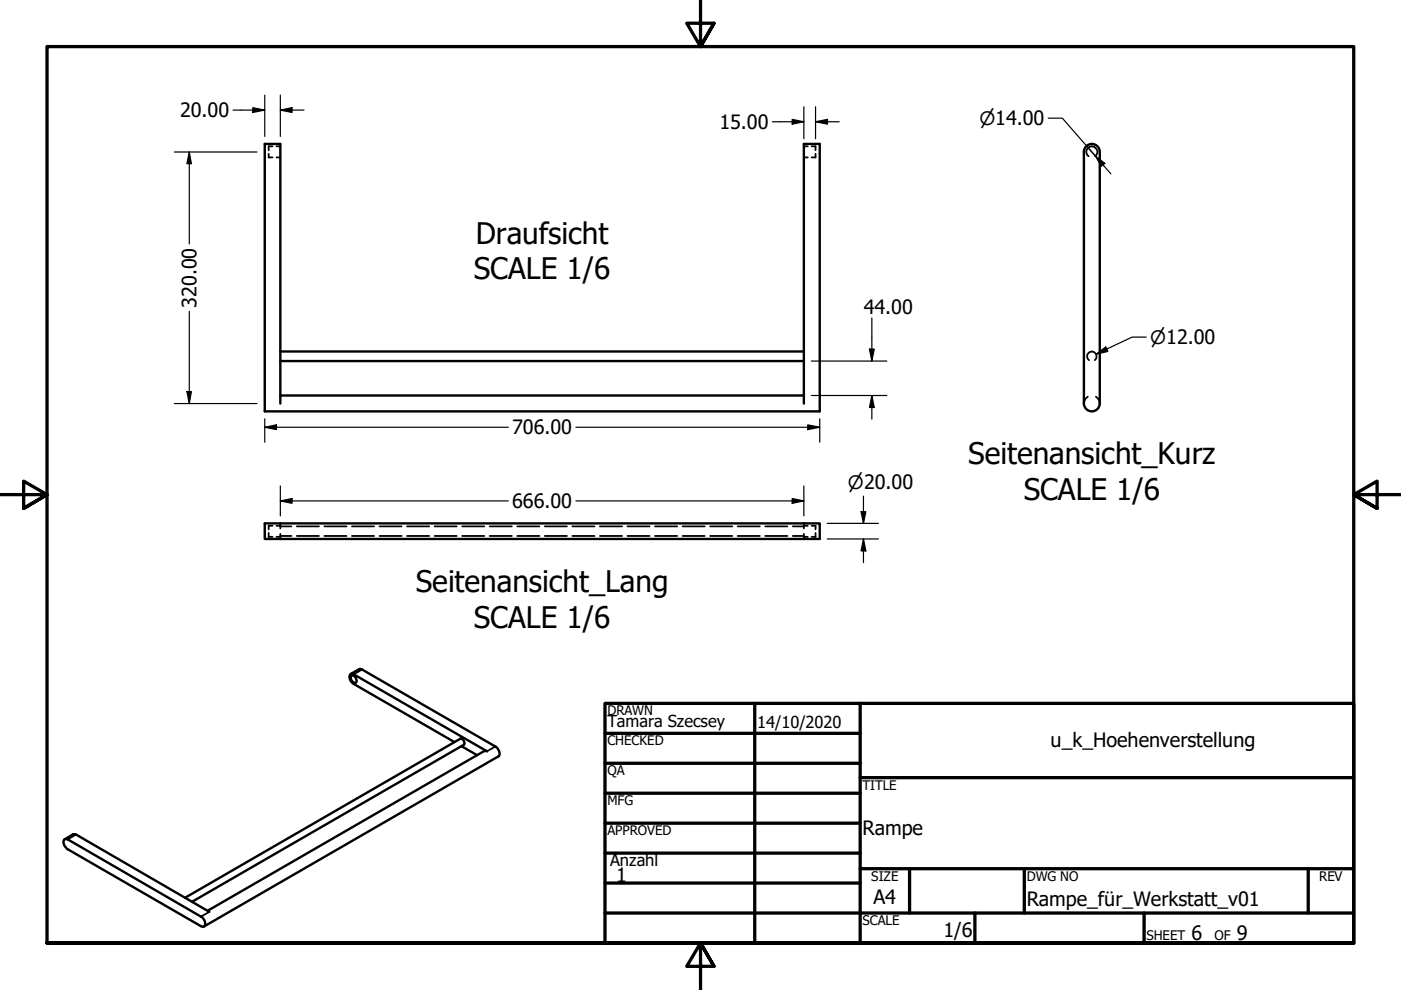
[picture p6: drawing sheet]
<svg xmlns="http://www.w3.org/2000/svg" width="297mm" height="210mm" viewBox="0 0 297 210" stroke-linecap="round" stroke-linejoin="round" font-family="sans-serif">
<!-- layer: Hidden (ANSI) -->
<g fill="none" stroke="#000" stroke-width=".38">
<path d="M57 32.6v.8h.8M57.8 31h-.8v.8M58.6 33.4h.8M58.6 31h.8M170.4 33.4h.9M170.4 31h.9M172.1 31h.8v.8M172.9 32.6v.8h-.8M230.8 33.1a1.15 1.15 0 0 1-.2-1.7 1.15 1.15 0 0 1 1.8 0 1.15 1.15 0 0 1-.2 1.7M230.9 76.4a1.02 1.02 0 0 1-.2-1.5 1.02 1.02 0 0 1 1.5 0 1.02 1.02 0 0 1-.1 1.5M230.6 84.1l-.7 .8-.1 .7M232.3 84.1l.7 .8 .2 .7"/>
<path d="M57 113v.8h.8M57.8 111.5h-.8v.7M58.6 113.8h.8M58.6 111.5h.8M59.4 111v1M59.4 113.2v1.1M59.4 113.6h2.4M59.4 111.6h2.4M62.9 113.6h4.7M62.9 111.6h4.7M68.8 113.6h4.7M68.8 111.6h4.7"/>
<path d="M74.6 113.6h4.7M74.6 111.6h4.7M80.5 113.6h4.7M80.5 111.6h4.7M86.3 113.6h4.7M86.3 111.6h4.7M92.1 113.6h4.7M92.1 111.6h4.7M98 113.6h4.7M98 111.6h4.7M103.8 113.6h4.7M103.8 111.6h4.7"/>
<path d="M109.7 113.6h4.7M109.7 111.6h4.7M115.5 113.6h4.7M115.5 111.6h4.7M121.3 113.6h4.7M121.3 111.6h4.7M127.2 113.6h4.7M127.2 111.6h4.7M133 113.6h4.7M133 111.6h4.7M138.9 113.6h4.7M138.9 111.6h4.7"/>
<path d="M144.7 113.6h4.7M144.7 111.6h4.7M150.6 113.6h4.7M150.6 111.6h4.7M156.4 113.6h4.7M156.4 111.6h4.7M162.2 113.6h4.7M162.2 111.6h4.7M168.1 113.6h2.3M168.1 111.6h2.3M170.4 111v1M170.4 113.2v1.1"/>
<path d="M170.4 113.8h.9M170.4 111.5h.9M172.1 111.5h.8v.7M172.9 113v.8h-.8"/>
</g>
<!-- layer: Visible (ANSI) -->
<g fill="none" stroke="#000" stroke-width=".51">
<path d="M229.8 32.2v53.3a1.68 1.68 0 0 0 1.7 1.7 1.68 1.68 0 0 0 1.7-1.7v-53.3M229.8 32.2a1.68 1.68 0 0 1 1.7-1.7 1.68 1.68 0 0 1 1.7 1.7M59.4 76.6h111M59.4 74.5h111M59.4 85.6v-55.1h-3.3v56.7h117.7v-56.7h-3.4v55.1M59.4 83.9h111M56.1 111h117.7v3.3h-117.7zM74.4 142.9l1.9-1.1 .5 .2 28.2 16.3a1.49 1.49 0 0 1 .7 2.1l-62.5 36M74.5 143.3a.91 .91 0 0 1 .9 .5 .91 .91 0 0 1-.1 1 1.09 1.09 0 0 1-.8-1.5zM96.3 157.3l-21.3-12.3a1.47 1.47 0 0 1-.6-2.1l.6 .1 28.3 16.3-.6-.1-58.6 33.9M97.9 158.2l3.3 1.9M13.6 178h.8l28.2 16.3a1.47 1.47 0 0 1 .6 2.1h-.6l-28.2-16.3a1.67 1.67 0 0 1-.8-2.1z"/>
<path d="M13.7 178l1.8-1.1h.6l28.3 16.4M39.2 190.3l58.4-33.7a.88 .88 0 0 1 .8 1.3l-57.6 33.3"/>
</g>
<!-- layer: Visible Narrow (ANSI) -->
<path d="M76.8 142l-1.8 1M105 158.3l-1.7 1M16.1 176.9l-1.7 1.1M44.4 193.3l-1.8 1" fill="none" stroke="#000" stroke-width=".38"/>
<!-- layer: Border (ANSI) -->
<g fill="none" stroke="#000" stroke-width=".7">
<path d="M148.5 -.1v10l-2.9-5h5.8l-2.9 5 2.9-5M0 104.9h10l-5-2.9v5.8l5-2.9-5 2.9M297 104.9h-10l5-2.9v5.8l-5-2.9 5 2.9M128.3 149.1h158.7v50.8h-158.7zM128.3 155.5h54.1M160 149.1v50.8M182.4 149.1v50.8M128.3 161.8h54.1M128.3 168.2h54.1M128.3 174.5h54.1M182.4 164.9h104.6M10 199.9v-190h277v190h-277h277"/>
<path d="M128.3 180.9h54.1M128.3 187.2h54.1M128.3 193.6h158.7M182.4 184.2h104.6M192.8 184.2v9.4M206.7 193.6v6.3M217.2 184.2v9.4M242.6 193.6v6.3M277.4 184.2v9.4M151.4 204.9l-2.9-5 2.9 5h-5.8l2.9-5v10"/>
</g>
<!-- layer: Dimension (ANSI) -->
<g fill="none" stroke="#000" stroke-width=".25">
<path d="M37 32.2h17.5M40.1 32.2l.5 2.5h-1zM40.1 32.2v19.5M49.4 23.3h6.7M53.6 22.8l2.5 .5-2.5 .5zM56.1 20.2v8.7M59.4 23.3l2.5-.5v1zM59.4 23.3h5.1M59.4 20.2v8.7M163.8 25.8h6.6M168 25.3l2.4 .5-2.4 .5zM170.4 22.6v6.8"/>
<path d="M172.9 25.8l2.6-.5v1zM172.9 25.8h5M172.9 22.6v6.8M222.2 25.1h3l7.1 8M230.7 31.3l1.6 1.8M232.3 33.1l2 1.5-.8 .7zM232.3 33.1l3.2 3.8M40.1 66v19.6M172 76.6h16M184.3 74h1.1l-.6 2.6zM184.8 67.4v9.2M232.4 75.1l2-1.5 .5 .9z"/>
<path d="M243 71.5h-3l-7.6 3.6M37 85.6h17.5M39.6 83h1l-.5 2.6zM56.1 90.6l2.5-.5v1zM56.1 90.6h51.7M56.1 88.8v5M122.1 90.6h51.7M171.3 90.1l2.5 .5-2.5 .5zM172 83.9h16M173.8 88.8v5M184.8 83.9l.6 2.5h-1.1zM184.8 83.9v5"/>
<path d="M59.4 106.2l2.5-.5v1zM59.4 103v6.4M59.4 106.2h48.4M122.1 106.2h48.3M168 105.7l2.4 .5-2.4 .5zM170.4 103v6.4M175.4 111h10.8M175.4 114.3h10.8M182.6 108.5h1l-.5 2.5zM183.1 114.3l.5 2.5h-1zM183.1 105.2v5.8M183.1 114.3v5"/>
</g>
<g fill="#000">
<path d="M40.1 32.2l.5 2.5h-1z" fill-rule="evenodd"/>
<path d="M53.6 22.8l2.5 .5-2.5 .5z" fill-rule="evenodd"/>
<path d="M59.4 23.3l2.5-.5v1z" fill-rule="evenodd"/>
<path d="M168 25.3l2.4 .5-2.4 .5z" fill-rule="evenodd"/>
<path d="M172.9 25.8l2.6-.5v1z" fill-rule="evenodd"/>
<path d="M232.3 33.1l2 1.5-.8 .7z" fill-rule="evenodd"/>
<path d="M184.3 74h1.1l-.6 2.6z" fill-rule="evenodd"/>
<path d="M232.4 75.1l2-1.5 .5 .9z" fill-rule="evenodd"/>
<path d="M39.6 83h1l-.5 2.6z" fill-rule="evenodd"/>
<path d="M56.1 90.6l2.5-.5v1z" fill-rule="evenodd"/>
<path d="M171.3 90.1l2.5 .5-2.5 .5z" fill-rule="evenodd"/>
<path d="M184.8 83.9l.6 2.5h-1.1z" fill-rule="evenodd"/>
<path d="M59.4 106.2l2.5-.5v1z" fill-rule="evenodd"/>
<path d="M168 105.7l2.4 .5-2.4 .5z" fill-rule="evenodd"/>
<path d="M182.6 108.5h1l-.5 2.5z" fill-rule="evenodd"/>
<path d="M183.1 114.3l.5 2.5h-1z" fill-rule="evenodd"/>
</g>
<g font-size="6.3">
<text x="100.9" y="51.7">Draufsicht</text>
<text x="100.5" y="59.2">SCALE 1/6</text>
<text x="205.3" y="98.5">Seitenansicht_Kurz</text>
<text x="217" y="106">SCALE 1/6</text>
<text x="88.1" y="125.6">Seitenansicht_Lang</text>
<text x="100.5" y="133.1">SCALE 1/6</text>
</g>
<g font-size="4.2">
<text x="38.2" y="24.9">20.00</text>
<text x="152.5" y="27.3">15.00</text>
<text x="41.7" y="65.2" transform="rotate(-90 41.7 65.2)">320.00</text>
<text x="183.1" y="66.5">44.00</text>
<text x="108.6" y="92.1">706.00</text>
<text x="108.6" y="107.7">666.00</text>
<text x="222.8" y="158.3">u_k_Hoehenverstellung</text>
<text x="182.9" y="177.1">Rampe</text>
<text x="130.6" y="187">1</text>
<text x="185.2" y="191.7">A4</text>
<text x="217.7" y="192.2">Rampe_für_Werkstatt_v01</text>
<text x="200" y="198.7">1/6</text>
<text x="252.6" y="199.4">6</text>
<text x="262.3" y="199.4">9</text>
</g>
<g font-size="3.9">
<text x="207.6" y="26.5">⌀14.00</text>
<text x="243.8" y="72.9">⌀12.00</text>
<text x="179.8" y="103.6">⌀20.00</text>
</g>
<g font-size="3.5">
<text x="128.8" y="154.2">Tamara Szecsey</text>
<text x="160.5" y="154.4">14/10/2020</text>
<text x="129.3" y="183.7">Anzahl</text>
</g>
<g font-size="2.8">
<text x="128.8" y="151.7">DRAWN</text>
<text x="128.8" y="158">CHECKED</text>
<text x="128.8" y="164.4">QA</text>
<text x="182.9" y="167.4">TITLE</text>
<text x="128.8" y="170.7">MFG</text>
<text x="128.8" y="177.1">APPROVED</text>
<text x="184.7" y="186.7">SIZE</text>
<text x="217.7" y="186.7">DWG NO</text>
<text x="279.7" y="186.7">REV</text>
<text x="182.9" y="196.1">SCALE</text>
<text x="243.1" y="199.4">SHEET</text>
<text x="257.5" y="199.4">OF</text>
</g>
</svg>
